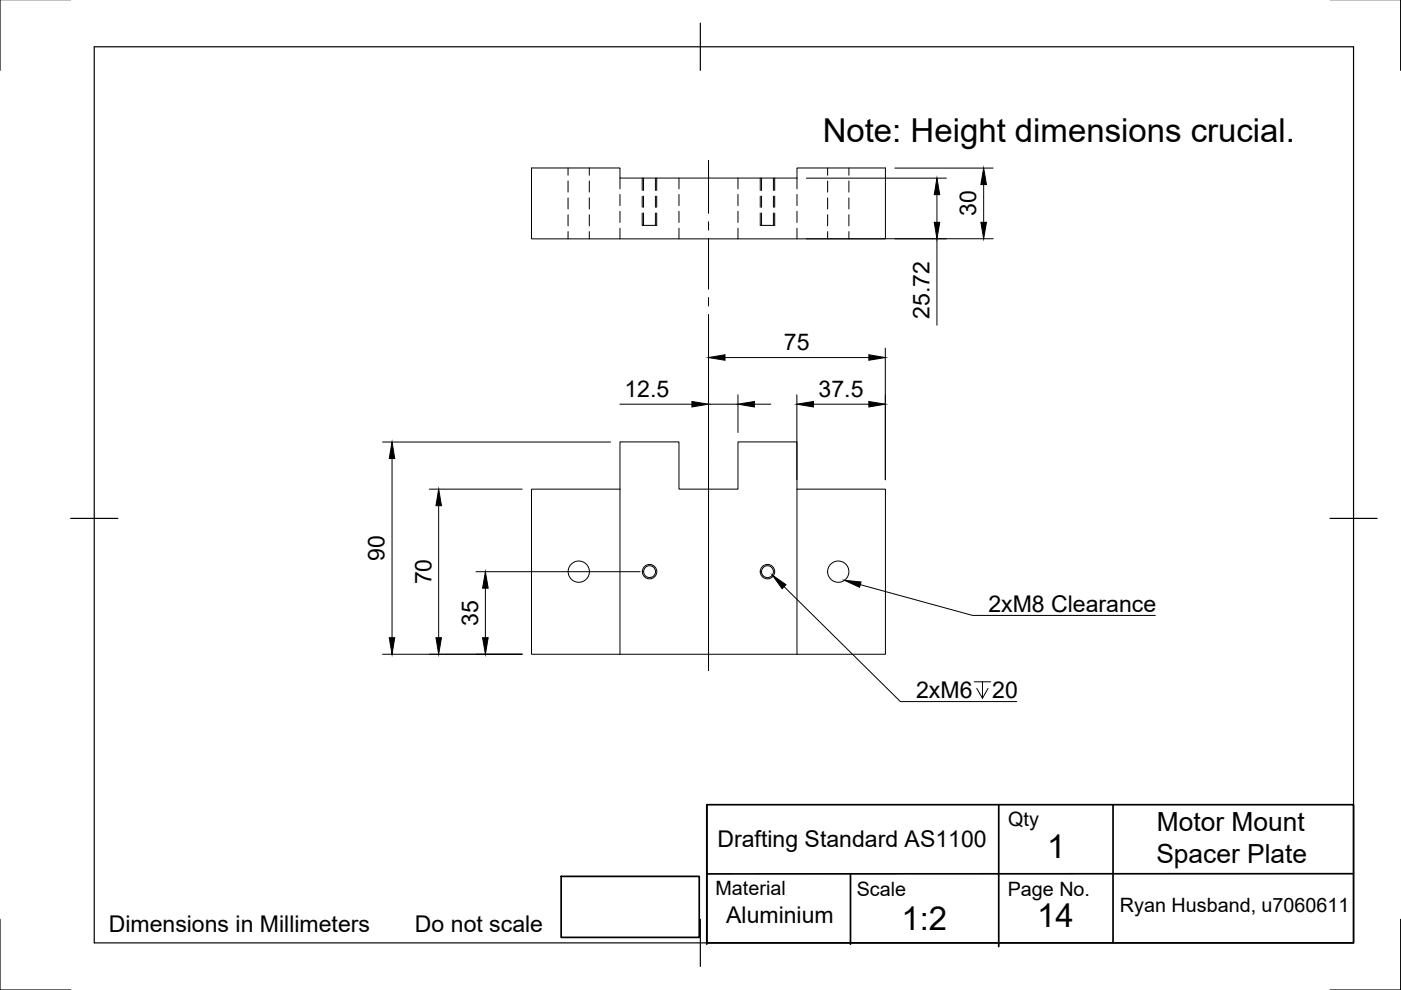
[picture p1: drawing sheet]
<svg xmlns="http://www.w3.org/2000/svg" width="297mm" height="210mm" viewBox="0 0 297 210" stroke-linecap="round" stroke-linejoin="round" font-family="sans-serif">
<!-- layer: Visible -->
<g fill="none" stroke="#000" stroke-width=".21">
<path d="M112.7 35.6h18.7v2.2h37.6v-2.2h18.7v15h-75zM131.4 103.7h-18.7v35h18.7M131.4 103.7v-10h12.6v10h12.5v-10h12.5v10M131.4 103.7v35M169 103.7h18.7v35h-18.7M169 103.7v35M131.4 138.7h37.6"/>
<circle cx="122.7" cy="121.2" r="2.25"/>
<circle cx="137.7" cy="121.2" r="1.26"/>
<circle cx="162.7" cy="121.2" r="1.26"/>
<circle cx="177.7" cy="121.2" r="2.25"/>
</g>
<!-- layer: Hidden -->
<g fill="none" stroke="#000" stroke-width=".21">
<path d="M120.4 35.6v1.6M120.4 38.4v2.3M124.9 35.6v1.6M124.9 38.4v2.3M131.4 37.8v2.2M136.4 37.8v2.6M139 37.8v2.6M144 37.8v2.2M156.5 37.8v2.2M161.5 37.8v2.6M164 37.8v2.6M169 37.8v2.2"/>
<path d="M175.5 35.6v1.6M175.5 38.4v2.3M180 35.6v1.6M180 38.4v2.3M120.4 41.9v2.4M120.4 45.5v2.4M120.4 49.1v1.5M124.9 41.9v2.4M124.9 45.5v2.4M124.9 49.1v1.5M131.4 41.2v2.4M131.4 44.8v2.4"/>
<path d="M131.4 48.4v2.2M136.2 47.8h3M136.4 41.6v2.4M136.4 45.2v2.6M139 41.6v2.4M139 45.2v2.6M144 41.2v2.4M144 44.8v2.4M144 48.4v2.2M156.5 41.2v2.4M156.5 44.8v2.4M156.5 48.4v2.2"/>
<path d="M161.2 47.8h3.1M161.5 41.6v2.4M161.5 45.2v2.6M164 41.6v2.4M164 45.2v2.6M169 41.2v2.4M169 44.8v2.4M169 48.4v2.2M175.5 41.9v2.4M175.5 45.5v2.4M175.5 49.1v1.5M180 41.9v2.4"/>
<path d="M180 45.5v2.4M180 49.1v1.5"/>
</g>
<!-- layer: Hidden Narrow -->
<path d="M136.2 37.8v2.6M139.2 37.8v2.6M161.2 37.8v2.6M164.3 37.8v2.6M136.2 41.6v2.4M136.2 45.2v2.6M139.2 41.6v2.4M139.2 45.2v2.6M161.2 41.6v2.4M161.2 45.2v2.6M164.3 41.6v2.4M164.3 45.2v2.6" fill="none" stroke="#000" stroke-width=".21"/>
<!-- layer: Visible Narrow -->
<g fill="none" stroke="#000" stroke-width=".21">
<circle cx="137.7" cy="121.2" r="1.53"/>
<circle cx="162.7" cy="121.2" r="1.53"/>
</g>
<!-- layer: Border -->
<path d="M0 -.1v15M297 -.1v15M20 9.9h267v190h-267zM148.5 4.9v10M15 109.9h10M282 109.9h10M0 194.9v15h15M148.5 194.9v10M297 194.9v15h-15" fill="none" stroke="#000" stroke-width=".25"/>
<!-- layer: TitleBlock -->
<path d="M149.9 170.6h137.1v29.3h-137.1zM149.9 170.6v29.6M211.8 170.8v29.9M236 170.6v29.3M119 185.8h29.3v12.9h-29.3zM180.3 185.3v14.9M287 185.2l-137.1 .1" fill="none" stroke="#000" stroke-width=".36"/>
<!-- layer: Center Lines -->
<g fill="none" stroke="#000" stroke-width=".21">
<path d="M150.2 34v11.2M150.2 47v1.8M150.2 50.6v10.7M150.2 63.1v1.8M150.2 66.7v10.7M150.2 79.2v1.8M150.2 82.8v10.7M150.2 95.2v1.8M150.2 98.8v10.7M150.2 111.3v1.8M150.2 114.9v10.7M150.2 127.4v1.8"/>
<path d="M150.2 131v11.2"/>
</g>
<!-- layer: Dimensions -->
<g fill="none" stroke="#000" stroke-width=".21">
<path d="M171 37.8h29.7M189.7 35.6h20.9M208.6 39.1v8M171 50.6h39.6M198.6 41.3v5.8M198.6 50.6v18.4M150.2 73.8v66.4M153.7 75.8h30.5M187.7 73.8v27.9M81.1 93.7h48.4M83.1 97.2v38M131.4 85.7h15.3"/>
<path d="M150.2 85.7h6.3M156.5 83.7v8M160 85.7h3.4M169 83.7v18M172.5 85.7h11.7M91 103.7h19.7M93 107.2v28M81.1 138.7h29.6M100.9 121.2h34.8M102.9 124.7v10.5"/>
</g>
<g fill="#000" stroke="#000" stroke-width=".21">
<path d="M208.6 35.6l.5 3.5h-1.1zM198.6 37.8l.6 3.5h-1.1zM198.1 47.1h1.1l-.6 3.5zM208 47.1h1.1l-.5 3.5zM150.2 75.8l3.5-.6v1.2zM184.2 75.2l3.5 .6-3.5 .6zM83.1 93.7l.6 3.5h-1.2zM146.7 85.1l3.5 .6-3.5 .6zM156.5 85.7l3.5-.6v1.2zM169 85.7l3.5-.6v1.2zM184.2 85.1l3.5 .6-3.5 .6zM93 103.7l.6 3.5h-1.2z"/>
<path d="M82.5 135.2h1.2l-.6 3.5zM92.4 135.2h1.2l-.6 3.5zM102.3 135.2h1.2l-.6 3.5zM102.9 121.2l.6 3.5h-1.2z"/>
</g>
<!-- layer: Annotations -->
<path d="M166.2 124.4l24.7 24.4h24.7M182.4 124l23.8 6.5h38.7M206.5 144.6h3.5M208.3 144.6v3.5l-1.2-2.1M209.5 146l-1.2 2.1" fill="none" stroke="#000" stroke-width=".21"/>
<path d="M163.7 121.9l2.9 2.1-.8 .8zM179 123l3.6 .4-.4 1.1z" fill="#000" stroke="#000" stroke-width=".21"/>
<g font-size="7">
<text x="174.4" y="30.1">Note: Height dimensions crucial.</text>
<text x="222" y="181.8">1</text>
<text x="191.1" y="197.2">1:2</text>
<text x="219.9" y="196.5">14</text>
</g>
<g font-size="5.6">
<text x="245.3" y="176.3">Motor Mount</text>
<text x="245.2" y="183">Spacer Plate</text>
</g>
<g font-size="4.9">
<text x="207" y="45.8" transform="rotate(-90 207 45.8)">30</text>
<text x="197.1" y="67.6" transform="rotate(-90 197.1 67.6)">25.72</text>
<text x="166.2" y="74.2">75</text>
<text x="132.4" y="84.2">12.5</text>
<text x="173.6" y="84.2">37.5</text>
<text x="81.6" y="118.9" transform="rotate(-90 81.6 118.9)">90</text>
<text x="91.5" y="123.9" transform="rotate(-90 91.5 123.9)">70</text>
<text x="209.5" y="129.8">2xM8 Clearance</text>
<text x="101.3" y="132.7" transform="rotate(-90 101.3 132.7)">35</text>
<text x="194.2" y="148.1">2xM6</text>
<text x="210.4" y="148.1">20</text>
<text x="152.1" y="179.5">Drafting Standard AS1100</text>
<text x="23.1" y="197.6">Dimensions in Millimeters</text>
<text x="88" y="197.6">Do not scale</text>
<text x="154" y="195.6">Aluminium</text>
</g>
<g font-size="4.2">
<text x="213.8" y="175.1">Qty</text>
<text x="151.7" y="189.9">Material</text>
<text x="181.6" y="189.9">Scale</text>
<text x="213.7" y="189.9">Page No.</text>
<text x="237.4" y="193.4">Ryan Husband, u7060611</text>
</g>
</svg>
